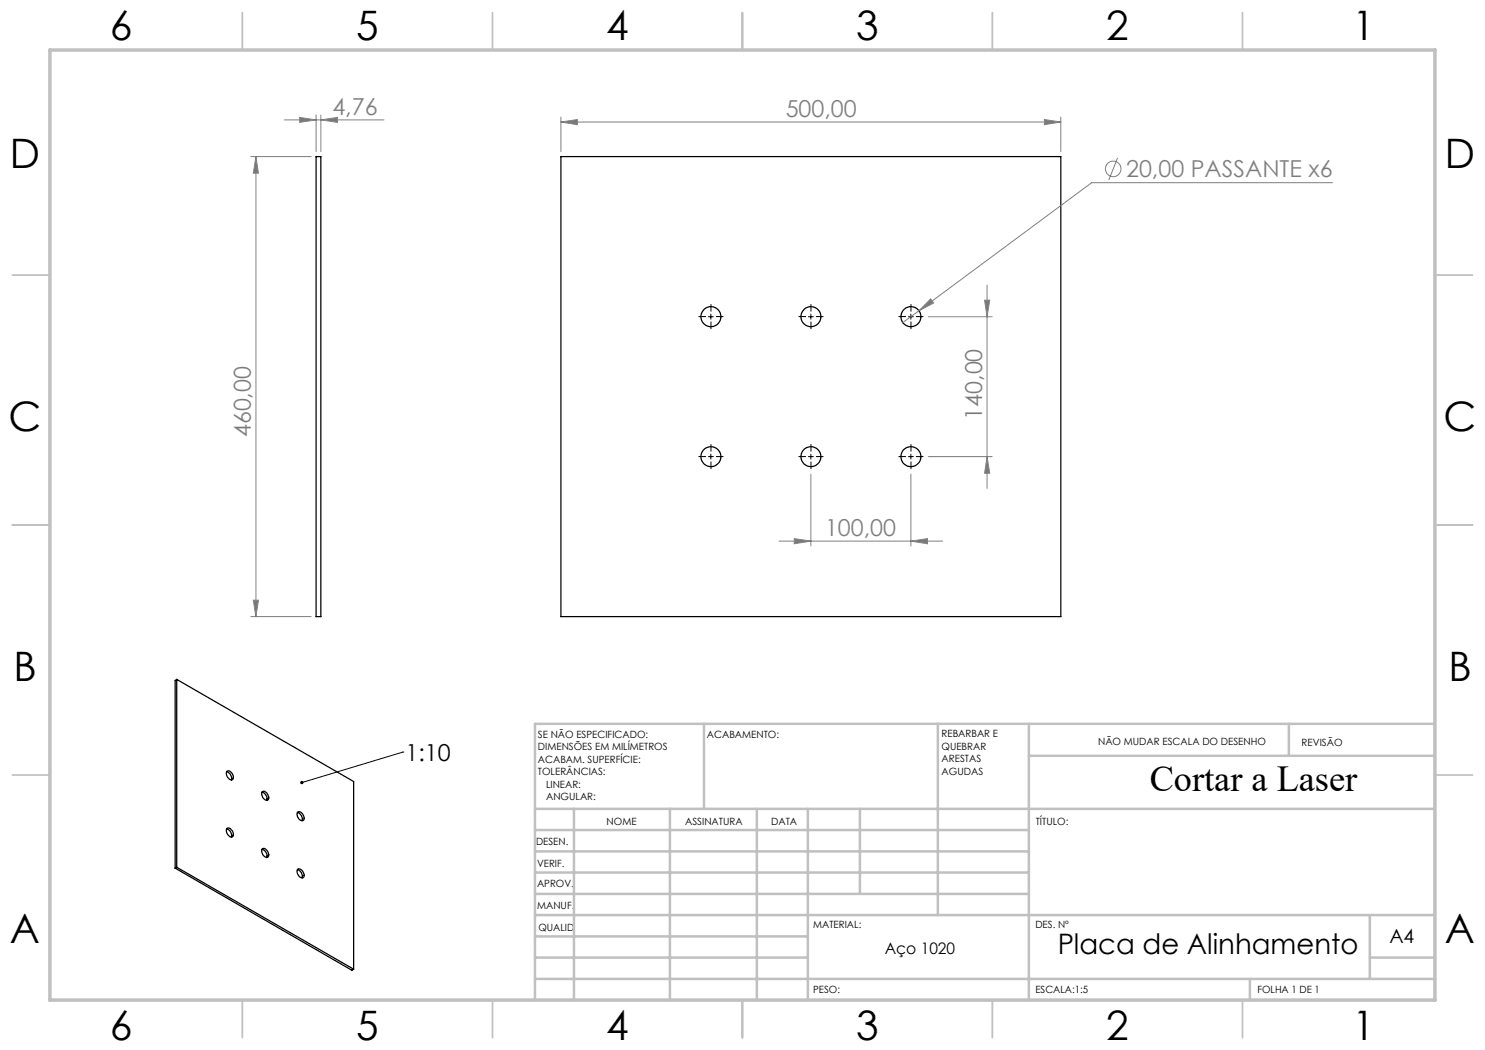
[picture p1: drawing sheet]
<svg xmlns="http://www.w3.org/2000/svg" width="297mm" height="210mm" viewBox="0 0 297 210" stroke-linecap="round" stroke-linejoin="round" font-family="sans-serif">
<g fill="none" stroke="#000" stroke-width=".25">
<path d="M63.2 31.3h1v92h-1zM112.2 31.3h100v92h-100zM35.3 135.9v37.6M35.3 135.9l35.4 20.4v37.5M35.3 135.9l-.3 .2v37.5M45.3 154.3a.63 .63 0 0 1 1.1 .3 .79 .79 0 0 1-.2 1.4 1.38 1.38 0 0 1-.9-1.7zM45.3 154.4a1.36 1.36 0 0 1 1 1.6M52.4 158.4a1.42 1.42 0 0 1 .9 1.7M52.5 158.3a1.14 1.14 0 0 1 1.1 1.7 1.15 1.15 0 0 1-1.1-1.7zM35 173.6l35.4 20.5 .3-.3M35.3 173.5l35.4 20.3M35.3 173.5l-.3 .1"/>
<path d="M45.3 165.8a.63 .63 0 0 1 1.1 .3 .79 .79 0 0 1-.2 1.3 1.38 1.38 0 0 1-.9-1.6zM45.3 165.8a1.36 1.36 0 0 1 1 1.6M52.4 169.9a1.42 1.42 0 0 1 .9 1.6M52.5 169.7a1.14 1.14 0 0 1 1.1 1.7 1.15 1.15 0 0 1-1.1-1.7zM59.5 173.9a1.36 1.36 0 0 1 .9 1.7M59.5 162.5a1.36 1.36 0 0 1 .9 1.6M59.5 162.4a1.1 1.1 0 0 1 1.1 .5 1.1 1.1 0 0 1 0 1.2 1.21 1.21 0 0 1-1.1-1.7zM59.5 173.8a1.1 1.1 0 0 1 1.1 .5 1.1 1.1 0 0 1 0 1.2 1.21 1.21 0 0 1-1.1-1.7z"/>
<circle cx="142.2" cy="63.3" r="2.01"/>
<circle cx="162.2" cy="63.3" r="2.01"/>
<circle cx="182.2" cy="63.3" r="2.01"/>
<circle cx="142.2" cy="91.3" r="2"/>
<circle cx="162.2" cy="91.3" r="2"/>
<circle cx="182.2" cy="91.3" r="2"/>
</g>
<g fill="none" stroke="#808080" stroke-width=".2">
<path d="M50.2 31.3h12M51.2 31.3l.5 3.3h-1zM51.2 31.3v92M56.9 24h19.9M59.9 23.5l3.3 .5-3.3 .5zM63.2 23v7.3M64.2 24l3.3-.5v1zM64.2 23v7.3M112.2 24.4l3.3-.5v1zM112.2 23.4v6.9M112.2 24.4h100M208.9 23.9l3.3 .5-3.3 .5z"/>
<path d="M212.2 23.4v6.9M223.5 31.6l-1.7 4.4M266.5 36.5h-48.2l-34.5 25.7M186.1 59.8l.6 .8-2.9 1.6zM197.4 57v40.7M183.8 62.2l-3.2 2.3M185.7 63.4h12.7M196.9 60h1l-.5 3.4zM162.2 94.8v14.4M182.2 94.8v14.4M185.7 91.3h12.7M197.4 91.3l.5 3.3h-1z"/>
<path d="M155.8 108.2h32.7M158.9 107.7l3.3 .5-3.3 .6zM182.2 108.2l3.3-.5v1.1zM50.2 123.3h12M50.7 120h1l-.5 3.3z"/>
<circle cx="222.6" cy="33.8" r="1.55"/>
</g>
<g fill="none" stroke="#000" stroke-width=".2" stroke-dasharray="15.2 1.3 1.3 1.3" stroke-linecap="butt">
<path d="M141.2 63.3h-1.5M142.2 62.3v-1.5M142.2 64.3v1.5M143.2 63.3h1.5M161.2 63.3h-1.5M162.2 62.3v-1.5M162.2 64.3v1.5M163.2 63.3h1.5M181.2 63.3h-1.5M182.2 62.3v-1.5M182.2 64.3v1.5M183.2 63.3h1.5"/>
<path d="M141.2 91.3h-1.5M142.2 90.3v-1.5M142.2 92.3v1.5M143.2 91.3h1.5M161.2 91.3h-1.5M162.2 90.3v-1.5M162.2 92.3v1.5M163.2 91.3h1.5M181.2 91.3h-1.5M182.2 90.3v-1.5M182.2 92.3v1.5M183.2 91.3h1.5"/>
</g>
<g fill="none" stroke="#000" stroke-width=".2">
<path d="M141.7 63.4h1M142.2 62.8v1M161.7 63.4h1M162.2 62.8v1M181.7 63.4h1M182.2 62.8v1M141.7 91.3h1M142.2 90.8v1M161.7 91.3h1M162.2 90.8v1M181.7 91.3h1M182.2 90.8v1"/>
<path d="M80.6 150.4h.1M80.6 150.4l-20.2 6.1"/>
</g>
<g fill="none" stroke="#c0c0c0" stroke-width=".35">
<path d="M48.5 2.5v7.5M98.5 2.5v7.5M148.5 2.5v7.5M198.5 2.5v7.5M248.5 2.5v7.5M2.5 55h7.5M287 55h7.5M2.5 105h7.5M287 105h7.5M2.5 155h7.5M287 155h7.5M48.5 200v7.5"/>
<path d="M98.5 200v7.5M148.5 200v7.5M198.5 200v7.5M248.5 200v7.5"/>
</g>
<g fill="none" stroke="#c0c0c0" stroke-width=".5">
<path d="M140.8 144.8v17M187.6 144.8v38.2M205.8 144.8v55.2M205.8 151.2h81.2M257.8 144.8v6.4M287 144.8h-180v55.2M107 161.8h180M107 178.8h98.8M107 174.5h98.8M107 170.3h98.8M107 166h98.8M114.8 161.8v38.2"/>
<path d="M134 161.8v38.2M151.4 161.8v38.2M161.6 161.8v38.2M172 161.8v17M107 195.8h180M107 191.5h54.6M107 187.3h54.6M107 183h180M250 195.8v4.2M274 191.5h13M274 183v12.8"/>
</g>
<path d="M10 10h277v190h-277z" fill="none" stroke="#c0c0c0" stroke-width=".7"/>
<path d="M60.2 156.2a.33 .33 0 0 1 .5 .2 .33 .33 0 0 1-.2 .4 .33 .33 0 0 1-.5-.2l.4-.1-.4 .1z" fill="#000"/>
<g fill="#808080">
<path d="M208.9 23.9l3.3 .5-3.3 .5zM112.2 24.4l3.3-.5v1zM64.2 24l3.3-.5v1zM59.9 23.5l3.3 .5-3.3 .5z"/>
<path d="M158.9 107.7l3.3 .5-3.3 .6zM182.2 108.2l3.3-.5v1.1zM186.1 59.8l-2.3 2.4 2.9-1.6z"/>
<path d="M196.9 60h1l-.5 3.4zM197.4 91.3l.5 3.3h-1zM51.2 31.3l.5 3.3h-1zM50.7 120h1l-.5 3.3z"/>
</g>
<g font-size="8.1">
<text x="22" y="8">6</text>
<text x="71.2" y="8">5</text>
<text x="121.2" y="8">4</text>
<text x="171.3" y="8">3</text>
<text x="221.3" y="8">2</text>
<text x="270.5" y="8">1</text>
<text x="2" y="33.6">D</text>
<text x="289" y="33.6">D</text>
<text x="1.7" y="86.1">C</text>
<text x="288.7" y="86.1">C</text>
<text x="2.7" y="136.1">B</text>
<text x="289.7" y="136.1">B</text>
<text x="2" y="188.6">A</text>
<text x="289" y="188.6">A</text>
<text x="22" y="208">6</text>
<text x="71.2" y="208">5</text>
<text x="121.2" y="208">4</text>
<text x="171.3" y="208">3</text>
<text x="221.3" y="208">2</text>
<text x="270.5" y="208">1</text>
</g>
<text font-size="7.3" x="230" y="158.1">Cortar a Laser</text>
<text font-size="5.6" x="211.5" y="190.9">Placa de Alinhamento</text>
<g font-size="4.7" fill="#808080">
<text x="66.5" y="22.9">4,76</text>
<text x="157.1" y="23.4">500,00</text>
<text x="225.2" y="35.5">20,00 PASSANTE x6</text>
<text x="196.4" y="83.9" transform="rotate(-90 196.4 83.9)">140,00</text>
<text x="50.2" y="87.5" transform="rotate(-90 50.2 87.5)">460,00</text>
<text x="165" y="107.2">100,00</text>
</g>
<text font-size="4.7" x="81.1" y="152.2">1:10</text>
<text font-size="3.9" x="277.9" y="188.5">A4</text>
<text font-size="3.2" x="177" y="190.9">Aço 1020</text>
<g font-size="2">
<text x="107.6" y="147.6">SE NÃO ESPECIFICADO:</text>
<text x="141.4" y="147.6">ACABAMENTO:</text>
<text x="188.3" y="147.5">REBARBAR E</text>
<text x="188.3" y="150">QUEBRAR</text>
<text x="219.6" y="149">NÃO MUDAR ESCALA DO DESENHO</text>
<text x="260.3" y="149.2">REVISÃO</text>
<text x="107.6" y="150.1">DIMENSÕES EM MILÍMETROS</text>
<text x="107.6" y="152.6">ACABAM. SUPERFÍCIE:</text>
<text x="107.6" y="155.1">TOLERÂNCIAS:</text>
<text x="188.3" y="152.5">ARESTAS</text>
<text x="188.3" y="155">AGUDAS</text>
<text x="109.2" y="157.6">LINEAR:</text>
<text x="109.2" y="160.1">ANGULAR:</text>
<text x="121.3" y="165">NOME</text>
<text x="137" y="164.9">ASSINATURA</text>
<text x="154.2" y="164.9">DATA</text>
<text x="207.2" y="164.9">TÍTULO:</text>
<text x="107.2" y="169.1">DESEN.</text>
<text x="107.4" y="173.3">VERIF.</text>
<text x="107.4" y="177.4">APROV.</text>
<text x="107.5" y="181.8">MANUF.</text>
<text x="162.7" y="185.5">MATERIAL:</text>
<text x="207.1" y="185.5">DES. Nº</text>
<text x="107.7" y="186.1">QUALID</text>
<text x="162.6" y="198.5">PESO:</text>
<text x="207.1" y="198.6">ESCALA:1:5</text>
<text x="251.5" y="198.6">FOLHA 1 DE 1</text>
</g>
</svg>
